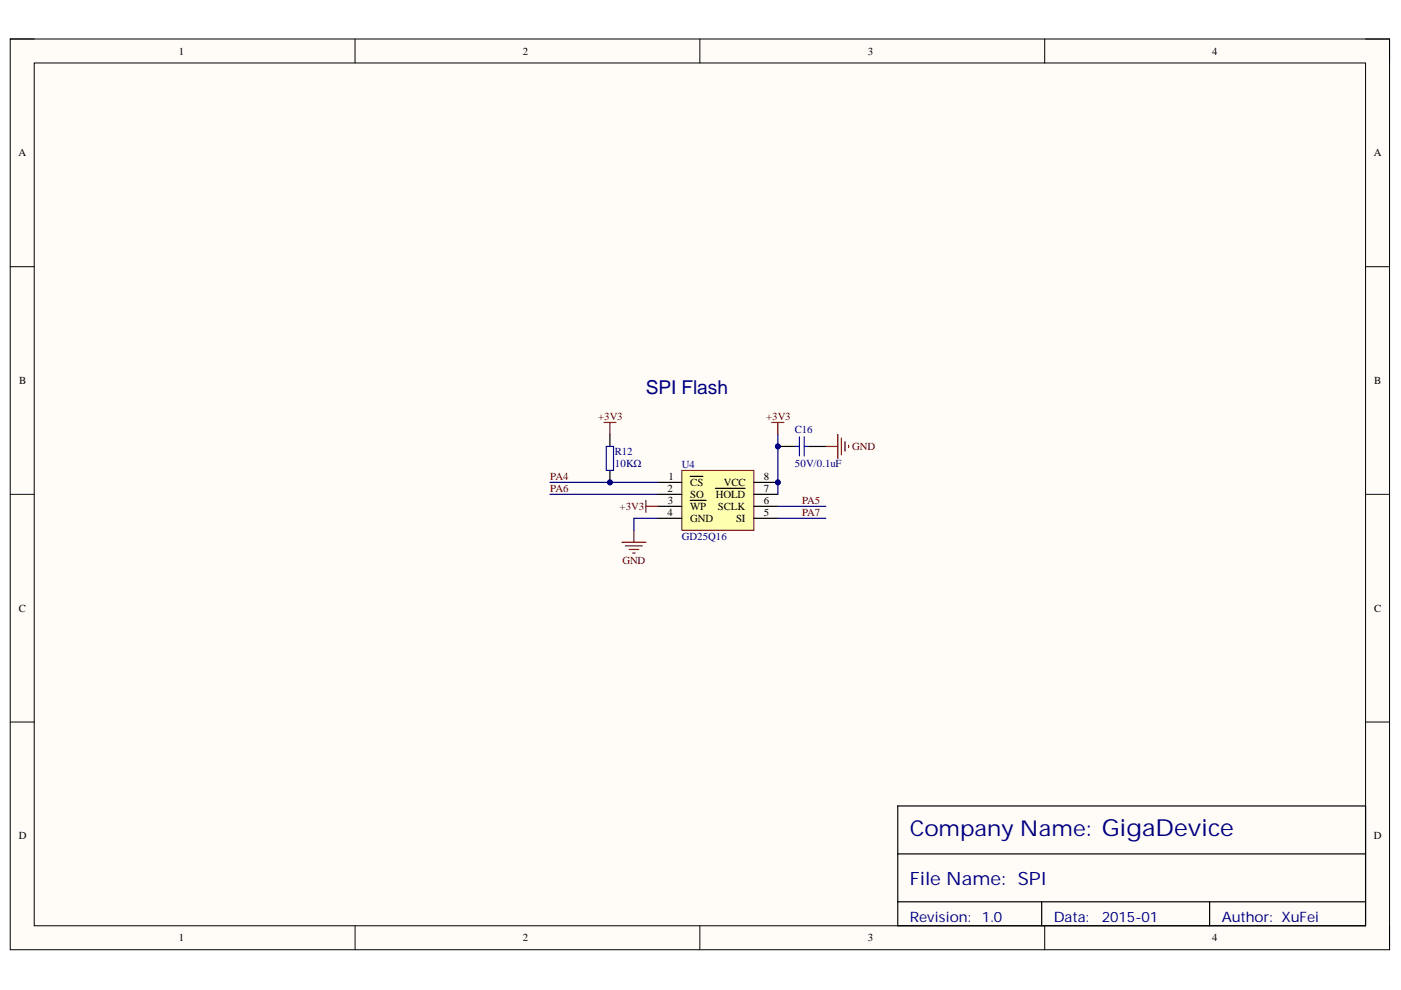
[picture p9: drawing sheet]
<svg xmlns="http://www.w3.org/2000/svg" width="297mm" height="210mm" viewBox="0 0 297 210" stroke-linecap="round" stroke-linejoin="round" font-family="sans-serif">
<path d="M2.2 8.3h292.4v193.1h-292.4z" fill-rule="evenodd" fill="#fffcf8"/>
<path d="M2.2 8.3h292.4v193.1h-292.4z" fill="none" stroke="#000" stroke-width=".21"/>
<path d="M7.3 13.4h282.2v182.9h-282.2z" fill-rule="evenodd" fill="#fffcf8"/>
<g fill="none" stroke="#000" stroke-width=".21">
<path d="M2.2 8.3h5.1M7.3 13.4h282.2v182.9h-282.2zM75.3 8.3v5M148.4 8.3v5M221.5 8.3v5.1M289.5 8.3h5.1v5.1M2.2 56.5h5.1M289.5 56.5h5.1M2.2 104.8h5.1M289.5 104.8h5.1M2.2 153.1h5.1M289.5 153.1h5.1"/>
<path d="M75.3 196.3v5.1M148.4 196.3v5.1M221.5 196.3v5.1M294.6 196.3v5.1"/>
</g>
<path d="M190.3 170.9h99.2v25.4h-99.2zM190.3 181h99.2M190.3 191.2h99.2M220.9 191.2v5.1M256.5 191.2v5.1" fill="none" stroke="#000" stroke-width=".25"/>
<circle cx="164.9" cy="102.3" r=".51" fill="#000080"/>
<circle cx="164.9" cy="102.3" r=".51" fill="none" stroke="#000080" stroke-width=".21"/>
<path d="M144.6 99.7h15.2v12.7h-15.2z" fill-rule="evenodd" fill="#ffffb0"/>
<path d="M144.6 99.7h15.2v12.7h-15.2z" fill="none" stroke="#800000" stroke-width=".21"/>
<path d="M139.5 102.3h5.1M139.5 104.8h5.1M139.5 107.4h5.1M139.5 109.9h5.1M146.4 101h2.6M146.4 106.1h3.3M151.7 103.5h6.3M159.8 102.3h5.1M159.8 104.8h5.1M159.8 107.4h5.1M159.8 109.9h5.1" fill="none" stroke="#000" stroke-width=".25"/>
<circle cx="164.9" cy="102.3" r=".51" fill="#000080"/>
<circle cx="164.9" cy="102.3" r=".51" fill="none" stroke="#000080" stroke-width=".21"/>
<path d="M163.6 89.6h2.6M164.9 89.6v2.5M131.9 115h5M132.6 115.7h3.6M133.4 116.5h2M134.1 117.3h.6M134.4 112.4v2.6" fill="none" stroke="#800000" stroke-width=".25"/>
<path d="M116.6 104.8h22.9M139.5 109.9h-5.1v2.5M164.9 109.9h10.2M164.9 107.4h10.2" fill="none" stroke="#000080" stroke-width=".25"/>
<circle cx="129.3" cy="102.3" r=".51" fill="#000080"/>
<circle cx="129.3" cy="102.3" r=".51" fill="none" stroke="#000080" stroke-width=".21"/>
<path d="M129.3 99.7v2.6" fill="none" stroke="#000" stroke-width=".25"/>
<circle cx="129.3" cy="102.3" r=".51" fill="#000080"/>
<circle cx="129.3" cy="102.3" r=".51" fill="none" stroke="#000080" stroke-width=".21"/>
<path d="M129.3 92.1v2.6" fill="none" stroke="#000" stroke-width=".25"/>
<path d="M128.6 94.7h1.5v5h-1.5z" fill="none" stroke="#00f" stroke-width=".25"/>
<path d="M128 89.6h2.6M129.3 89.6v2.5" fill="none" stroke="#800000" stroke-width=".25"/>
<path d="M164.9 92.1v12.7" fill="none" stroke="#000080" stroke-width=".25"/>
<circle cx="164.9" cy="94.7" r=".51" fill="#000080"/>
<circle cx="164.9" cy="94.7" r=".51" fill="none" stroke="#000080" stroke-width=".21"/>
<path d="M164.9 94.7h3.8" fill="none" stroke="#000" stroke-width=".25"/>
<circle cx="164.9" cy="94.7" r=".51" fill="#000080"/>
<circle cx="164.9" cy="94.7" r=".51" fill="none" stroke="#000080" stroke-width=".21"/>
<path d="M171.3 94.7h3.8" fill="none" stroke="#000" stroke-width=".25"/>
<path d="M168.7 94.7h.8M169.5 92.6v4.1M170.5 94.7h.8M170.5 92.6v4.1" fill="none" stroke="#00f" stroke-width=".25"/>
<path d="M175.1 94.7h2.5M177.6 92.1v5.1M178.4 92.9v3.5M179.2 93.6v2.1M179.9 94.4v.5M136.9 106.1v2.5M136.9 107.4h2.6" fill="none" stroke="#800000" stroke-width=".25"/>
<path d="M116.6 102.3h22.9" fill="none" stroke="#000080" stroke-width=".25"/>
<text font-size="4.6" fill="#000080" x="192.9" y="177.3">Company Name: GigaDevice</text>
<text font-size="4.1" fill="#000080" x="137" y="83.6">SPI Flash</text>
<text font-size="3.9" fill="#000080" x="192.9" y="187.7">File Name: SPI</text>
<g font-size="3" fill="#000080">
<text x="192.9" y="195.4">Revision:</text>
<text x="208.2" y="195.4">1.0</text>
<text x="223.4" y="195.4">Data:</text>
<text x="233.6" y="195.4">2015-01</text>
<text x="259" y="195.4">Author: XuFei</text>
</g>
<g font-size="2.3">
<text x="37.9" y="11.6">1</text>
<text x="110.8" y="11.6">2</text>
<text x="184" y="11.6">3</text>
<text x="257" y="11.6">4</text>
<text x="3.9" y="33.1">A</text>
<text x="291.3" y="33.1">A</text>
<text x="4.1" y="81.4">B</text>
<text x="291.4" y="81.4">B</text>
<text x="141.7" y="101.8">1</text>
<text x="161.9" y="101.8">8</text>
<text x="141.5" y="104.3">2</text>
<text x="141.6" y="106.8">3</text>
<text x="146.4" y="103">CS</text>
<text x="146.4" y="105.6">SO</text>
<text x="151.8" y="105.6">HOLD</text>
<text x="153.5" y="103">VCC</text>
<text x="161.9" y="106.8">6</text>
<text x="161.9" y="104.3">7</text>
<text x="141.5" y="109.4">4</text>
<text x="146.4" y="108.1">WP</text>
<text x="146.4" y="110.6">GND</text>
<text x="152.2" y="108.1">SCLK</text>
<text x="156.1" y="110.6">SI</text>
<text x="161.9" y="109.4">5</text>
<text x="4" y="129.7">C</text>
<text x="291.4" y="129.7">C</text>
<text x="4" y="177.9">D</text>
<text x="291.3" y="177.9">D</text>
<text x="37.9" y="199.6">1</text>
<text x="110.8" y="199.6">2</text>
<text x="184" y="199.6">3</text>
<text x="257" y="199.6">4</text>
</g>
<g font-size="2.3" fill="#800000">
<text x="126.8" y="89">+3V3</text>
<text x="162.4" y="89">+3V3</text>
<text x="180.7" y="95.4">GND</text>
<text x="116.7" y="101.8">PA4</text>
<text x="116.7" y="104.3">PA6</text>
<text x="170" y="106.8">PA5</text>
<text x="131.4" y="108.1">+3V3</text>
<text x="170" y="109.4">PA7</text>
<text x="132" y="119.5">GND</text>
</g>
<g font-size="2.3" fill="#000080">
<text x="168.5" y="91.8">C16</text>
<text x="130.4" y="96.4">R12</text>
<text x="130.4" y="99">10KΩ</text>
<text x="144.6" y="99.2">U4</text>
<text x="168.5" y="99">50V/0.1uF</text>
<text x="144.6" y="114.4">GD25Q16</text>
</g>
</svg>
